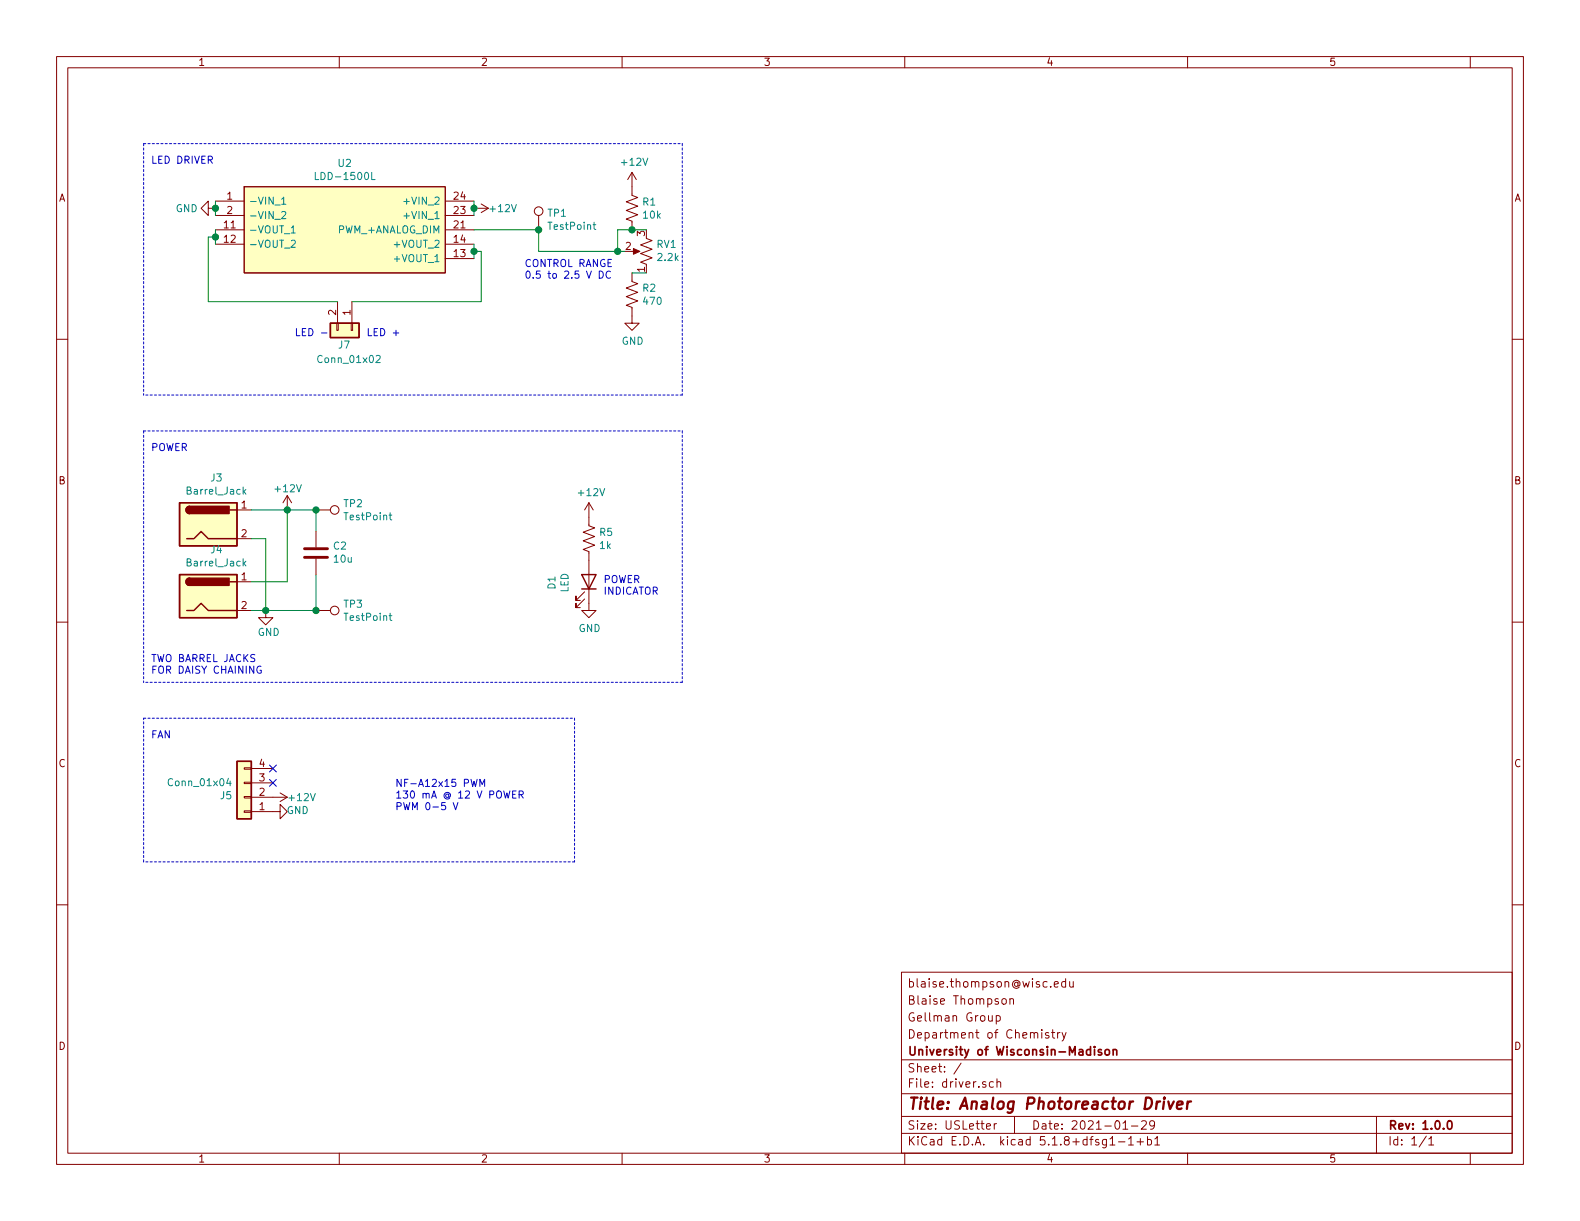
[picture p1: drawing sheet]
EESchema Schematic File Version 4
EELAYER 30 0
EELAYER END
$Descr USLetter 11000 8500
encoding utf-8
Sheet 1 1
Title "Analog Photoreactor Driver"
Date "2021-01-29"
Rev "1.0.0"
Comp "University of Wisconsin-Madison"
Comment1 "Department of Chemistry"
Comment2 "Gellman Group"
Comment3 "Blaise Thompson"
Comment4 "blaise.thompson@wisc.edu"
$EndDescr
$Comp
L Connector_Generic:Conn_01x02 J7
U 1 1
P 2450 2300
F 0 "J7" V 2550 2200 50  0000 L CNN
F 1 "Conn_01x02" V 2650 2050 50  0000 L CNN
F 2 "Connector_PinSocket_2.54mm:PinSocket_1x02_P2.54mm_Vertical" H 2450 2300 50  0001 C CNN
F 3 "~" H 2450 2300 50  0001 C CNN
	1    2450 2300
	0    1    1    0   
$EndComp
Text Notes 2050 2350 0    50   ~ 0
LED -
Text Notes 2550 2350 0    50   ~ 0
LED +
Wire Wire Line
	1500 1400 1500 1450
$Comp
L power:GND #PWR022
U 1 1
P 1500 1450
F 0 "#PWR022" H 1500 1200 50  0001 C CNN
F 1 "GND" V 1500 1250 50  0000 C CNN
F 2 "" H 1500 1450 50  0001 C CNN
F 3 "" H 1500 1450 50  0001 C CNN
	1    1500 1450
	0    1    1    0   
$EndComp
Wire Wire Line
	3300 1400 3300 1450
$Comp
L power:+12V #PWR023
U 1 1
P 3300 1450
F 0 "#PWR023" H 3300 1300 50  0001 C CNN
F 1 "+12V" V 3300 1650 50  0000 C CNN
F 2 "" H 3300 1450 50  0001 C CNN
F 3 "" H 3300 1450 50  0001 C CNN
	1    3300 1450
	0    1    1    0   
$EndComp
Connection ~ 3300 1450
Wire Wire Line
	3300 1450 3300 1500
Connection ~ 1500 1450
Wire Wire Line
	1500 1450 1500 1500
Wire Wire Line
	3300 1700 3300 1750
Wire Wire Line
	3300 1750 3350 1750
Wire Wire Line
	3350 1750 3350 2100
Wire Wire Line
	2450 2100 3350 2100
Connection ~ 3300 1750
Wire Wire Line
	3300 1750 3300 1800
Wire Wire Line
	1500 1600 1500 1650
Wire Wire Line
	1500 1650 1450 1650
Wire Wire Line
	1450 1650 1450 2100
Wire Wire Line
	1450 2100 2350 2100
Connection ~ 1500 1650
Wire Wire Line
	1500 1650 1500 1700
Wire Notes Line
	1000 1000 1000 2750
Text Notes 1050 1150 0    50   ~ 0
LED DRIVER
$Comp
L LDD-1500L:LDD-1500L U2
U 1 1
P 1500 1400
F 0 "U2" H 2400 1665 50  0000 C CNN
F 1 "LDD-1500L" H 2400 1574 50  0000 C CNN
F 2 "LDD-1500L:LDD1500L" H 3150 1500 50  0001 L CNN
F 3 "https://componentsearchengine.com/Datasheets/1/LDD-1500L.pdf" H 3150 1400 50  0001 L CNN
F 4 "LED Power Supplies 6-36Vin 2-30V 1500mA Pin DC-DC LED Driver" H 3150 1300 50  0001 L CNN "Description"
F 5 "12.2" H 3150 1200 50  0001 L CNN "Height"
F 6 "Mean Well" H 3150 1100 50  0001 L CNN "Manufacturer_Name"
F 7 "LDD-1500L" H 3150 1000 50  0001 L CNN "Manufacturer_Part_Number"
F 8 "LDD-1500L" H 3150 900 50  0001 L CNN "Arrow Part Number"
F 9 "https://www.arrow.com/en/products/ldd-1500l/mean-well-enterprises" H 3150 800 50  0001 L CNN "Arrow Price/Stock"
F 10 "709-LDD-1500L" H 3150 700 50  0001 L CNN "Mouser Part Number"
F 11 "https://www.mouser.co.uk/ProductDetail/MEAN-WELL/LDD-1500L?qs=JK6Bpmia%2FmsTbFwcpjJldw%3D%3D" H 3150 600 50  0001 L CNN "Mouser Price/Stock"
	1    1500 1400
	1    0    0    -1  
$EndComp
NoConn ~ 1900 5350
Text Notes 2750 5650 0    50   ~ 0
NF-A12x15 PWM\n130 mA @ 12 V POWER\nPWM 0-5 V
Wire Notes Line
	1000 6000 1000 5000
Wire Notes Line
	4000 6000 1000 6000
Wire Notes Line
	4000 5000 4000 6000
Wire Notes Line
	1000 5000 4000 5000
Text Notes 1050 5150 0    50   ~ 0
FAN
NoConn ~ 1900 5450
$Comp
L Connector_Generic:Conn_01x04 J5
U 1 1
P 1700 5550
F 0 "J5" H 1780 5542 50  0000 L CNN
F 1 "Conn_01x04" H 1780 5451 50  0000 L CNN
F 2 "Connector_PinHeader_2.54mm:PinHeader_1x04_P2.54mm_Vertical" H 1700 5550 50  0001 C CNN
F 3 "~" H 1700 5550 50  0001 C CNN
	1    1700 5550
	-1   0    0    1   
$EndComp
$Comp
L power:+12V #PWR021
U 1 1
P 1900 5550
F 0 "#PWR021" H 1900 5400 50  0001 C CNN
F 1 "+12V" V 1900 5750 50  0000 C CNN
F 2 "" H 1900 5550 50  0001 C CNN
F 3 "" H 1900 5550 50  0001 C CNN
	1    1900 5550
	0    1    1    0   
$EndComp
$Comp
L power:GND #PWR020
U 1 1
P 1900 5650
F 0 "#PWR020" H 1900 5400 50  0001 C CNN
F 1 "GND" V 1905 5477 50  0000 C CNN
F 2 "" H 1900 5650 50  0001 C CNN
F 3 "" H 1900 5650 50  0001 C CNN
	1    1900 5650
	0    -1   -1   0   
$EndComp
Wire Notes Line
	1000 3000 1000 4750
Text Notes 1050 4700 0    50   ~ 0
TWO BARREL JACKS\nFOR DAISY CHAINING
Wire Wire Line
	1850 4250 2200 4250
Wire Wire Line
	2000 3550 2200 3550
$Comp
L Device:C C2
U 1 1
P 2200 3850
F 0 "C2" H 2085 3804 50  0000 R CNN
F 1 "10u" H 2085 3895 50  0000 R CNN
F 2 "Capacitor_SMD:C_1206_3216Metric_Pad1.33x1.80mm_HandSolder" H 2238 3700 50  0001 C CNN
F 3 "~" H 2200 3850 50  0001 C CNN
	1    2200 3850
	-1   0    0    1   
$EndComp
Connection ~ 1850 4250
Wire Wire Line
	1850 4250 1750 4250
Wire Wire Line
	1850 3750 1850 4250
Wire Wire Line
	1750 3750 1850 3750
Wire Wire Line
	2000 3550 2000 4050
Connection ~ 2000 3550
Wire Wire Line
	2000 4050 1750 4050
Wire Wire Line
	1750 3550 2000 3550
Text Notes 1050 3150 0    50   ~ 0
POWER
$Comp
L Connector:Barrel_Jack J4
U 1 1
P 1450 4150
F 0 "J4" H 1507 4475 50  0000 C CNN
F 1 "Barrel_Jack" H 1507 4384 50  0000 C CNN
F 2 "Connector_BarrelJack:BarrelJack_Horizontal" H 1500 4110 50  0001 C CNN
F 3 "~" H 1500 4110 50  0001 C CNN
	1    1450 4150
	1    0    0    -1  
$EndComp
$Comp
L power:GND #PWR018
U 1 1
P 1850 4250
F 0 "#PWR018" H 1850 4000 50  0001 C CNN
F 1 "GND" H 1950 4100 50  0000 R CNN
F 2 "" H 1850 4250 50  0001 C CNN
F 3 "" H 1850 4250 50  0001 C CNN
	1    1850 4250
	1    0    0    -1  
$EndComp
$Comp
L power:+12V #PWR012
U 1 1
P 2000 3550
F 0 "#PWR012" H 2000 3400 50  0001 C CNN
F 1 "+12V" H 1900 3700 50  0000 L CNN
F 2 "" H 2000 3550 50  0001 C CNN
F 3 "" H 2000 3550 50  0001 C CNN
	1    2000 3550
	1    0    0    -1  
$EndComp
$Comp
L Connector:Barrel_Jack J3
U 1 1
P 1450 3650
F 0 "J3" H 1507 3975 50  0000 C CNN
F 1 "Barrel_Jack" H 1507 3884 50  0000 C CNN
F 2 "Connector_BarrelJack:BarrelJack_Horizontal" H 1500 3610 50  0001 C CNN
F 3 "~" H 1500 3610 50  0001 C CNN
	1    1450 3650
	1    0    0    -1  
$EndComp
$Comp
L power:GND #PWR0104
U 1 1
P 4400 2200
F 0 "#PWR0104" H 4400 1950 50  0001 C CNN
F 1 "GND" H 4405 2027 50  0000 C CNN
F 2 "" H 4400 2200 50  0001 C CNN
F 3 "" H 4400 2200 50  0001 C CNN
	1    4400 2200
	1    0    0    -1  
$EndComp
Text Notes 4200 4150 0    50   ~ 0
POWER\nINDICATOR
$Comp
L power:GND #PWR0101
U 1 1
P 4100 4200
F 0 "#PWR0101" H 4100 3950 50  0001 C CNN
F 1 "GND" H 4105 4027 50  0000 C CNN
F 2 "" H 4100 4200 50  0001 C CNN
F 3 "" H 4100 4200 50  0001 C CNN
	1    4100 4200
	1    0    0    -1  
$EndComp
$Comp
L Device:R_US R5
U 1 1
P 4100 3750
F 0 "R5" H 4168 3796 50  0000 L CNN
F 1 "1k" H 4168 3705 50  0000 L CNN
F 2 "Resistor_SMD:R_1206_3216Metric_Pad1.30x1.75mm_HandSolder" V 4140 3740 50  0001 C CNN
F 3 "~" H 4100 3750 50  0001 C CNN
	1    4100 3750
	1    0    0    -1  
$EndComp
$Comp
L Device:LED D1
U 1 1
P 4100 4050
F 0 "D1" H 4093 3795 50  0000 C CNN
F 1 "LED" H 4093 3886 50  0000 C CNN
F 2 "LED_SMD:LED_1206_3216Metric" H 4100 4050 50  0001 C CNN
F 3 "~" H 4100 4050 50  0001 C CNN
	1    4100 4050
	0    1    -1   0   
$EndComp
Text Notes 3650 1950 0    50   ~ 0
CONTROL RANGE\n0.5 to 2.5 V DC
$Comp
L Device:R_POT_US RV1
U 1 1
P 4500 1750
F 0 "RV1" H 4432 1704 50  0000 R CNN
F 1 "2.2k" H 4432 1795 50  0000 R CNN
F 2 "footprints:TRIM_3362P-1-202TLF" H 4500 1750 50  0001 C CNN
F 3 "~" H 4500 1750 50  0001 C CNN
	1    4500 1750
	-1   0    0    1   
$EndComp
$Comp
L Device:R_US R2
U 1 1
P 4400 2050
F 0 "R2" H 4468 2096 50  0000 L CNN
F 1 "470" H 4468 2005 50  0000 L CNN
F 2 "Resistor_SMD:R_1206_3216Metric_Pad1.30x1.75mm_HandSolder" V 4440 2040 50  0001 C CNN
F 3 "~" H 4400 2050 50  0001 C CNN
	1    4400 2050
	1    0    0    -1  
$EndComp
$Comp
L Device:R_US R1
U 1 1
P 4400 1450
F 0 "R1" H 4468 1496 50  0000 L CNN
F 1 "10k" H 4468 1405 50  0000 L CNN
F 2 "Resistor_SMD:R_1206_3216Metric_Pad1.30x1.75mm_HandSolder" V 4440 1440 50  0001 C CNN
F 3 "~" H 4400 1450 50  0001 C CNN
	1    4400 1450
	1    0    0    -1  
$EndComp
$Comp
L power:+12V #PWR0102
U 1 1
P 4400 1300
F 0 "#PWR0102" H 4400 1150 50  0001 C CNN
F 1 "+12V" H 4415 1473 50  0000 C CNN
F 2 "" H 4400 1300 50  0001 C CNN
F 3 "" H 4400 1300 50  0001 C CNN
	1    4400 1300
	1    0    0    -1  
$EndComp
Wire Wire Line
	3750 1750 3750 1600
Wire Wire Line
	3300 1600 3750 1600
$Comp
L Connector:TestPoint TP1
U 1 1
P 3750 1600
F 0 "TP1" H 3808 1718 50  0000 L CNN
F 1 "TestPoint" H 3808 1627 50  0000 L CNN
F 2 "TestPoint:TestPoint_THTPad_D3.0mm_Drill1.5mm" H 3950 1600 50  0001 C CNN
F 3 "~" H 3950 1600 50  0001 C CNN
	1    3750 1600
	1    0    0    -1  
$EndComp
Connection ~ 3750 1600
Wire Notes Line
	1000 1000 4750 1000
Wire Notes Line
	4750 1000 4750 2750
Wire Notes Line
	4750 2750 1000 2750
Wire Notes Line
	1000 3000 4750 3000
Wire Notes Line
	4750 3000 4750 4750
Wire Notes Line
	4750 4750 1000 4750
$Comp
L Connector:TestPoint TP2
U 1 1
P 2200 3550
F 0 "TP2" V 2154 3738 50  0000 L CNN
F 1 "TestPoint" V 2245 3738 50  0000 L CNN
F 2 "TestPoint:TestPoint_THTPad_D3.0mm_Drill1.5mm" H 2400 3550 50  0001 C CNN
F 3 "~" H 2400 3550 50  0001 C CNN
	1    2200 3550
	0    1    1    0   
$EndComp
$Comp
L Connector:TestPoint TP3
U 1 1
P 2200 4250
F 0 "TP3" V 2154 4438 50  0000 L CNN
F 1 "TestPoint" V 2245 4438 50  0000 L CNN
F 2 "TestPoint:TestPoint_THTPad_D3.0mm_Drill1.5mm" H 2400 4250 50  0001 C CNN
F 3 "~" H 2400 4250 50  0001 C CNN
	1    2200 4250
	0    1    1    0   
$EndComp
Wire Wire Line
	2200 3700 2200 3550
Connection ~ 2200 3550
Wire Wire Line
	2200 4000 2200 4250
Connection ~ 2200 4250
$Comp
L power:+12V #PWR0103
U 1 1
P 4100 3600
F 0 "#PWR0103" H 4100 3450 50  0001 C CNN
F 1 "+12V" H 4115 3773 50  0000 C CNN
F 2 "" H 4100 3600 50  0001 C CNN
F 3 "" H 4100 3600 50  0001 C CNN
	1    4100 3600
	1    0    0    -1  
$EndComp
Wire Wire Line
	4500 1900 4400 1900
Wire Wire Line
	3750 1750 4300 1750
Wire Wire Line
	4500 1600 4400 1600
Wire Wire Line
	4300 1600 4300 1750
Connection ~ 4400 1600
Wire Wire Line
	4400 1600 4300 1600
Connection ~ 4300 1750
Wire Wire Line
	4300 1750 4350 1750
$EndSCHEMATC
